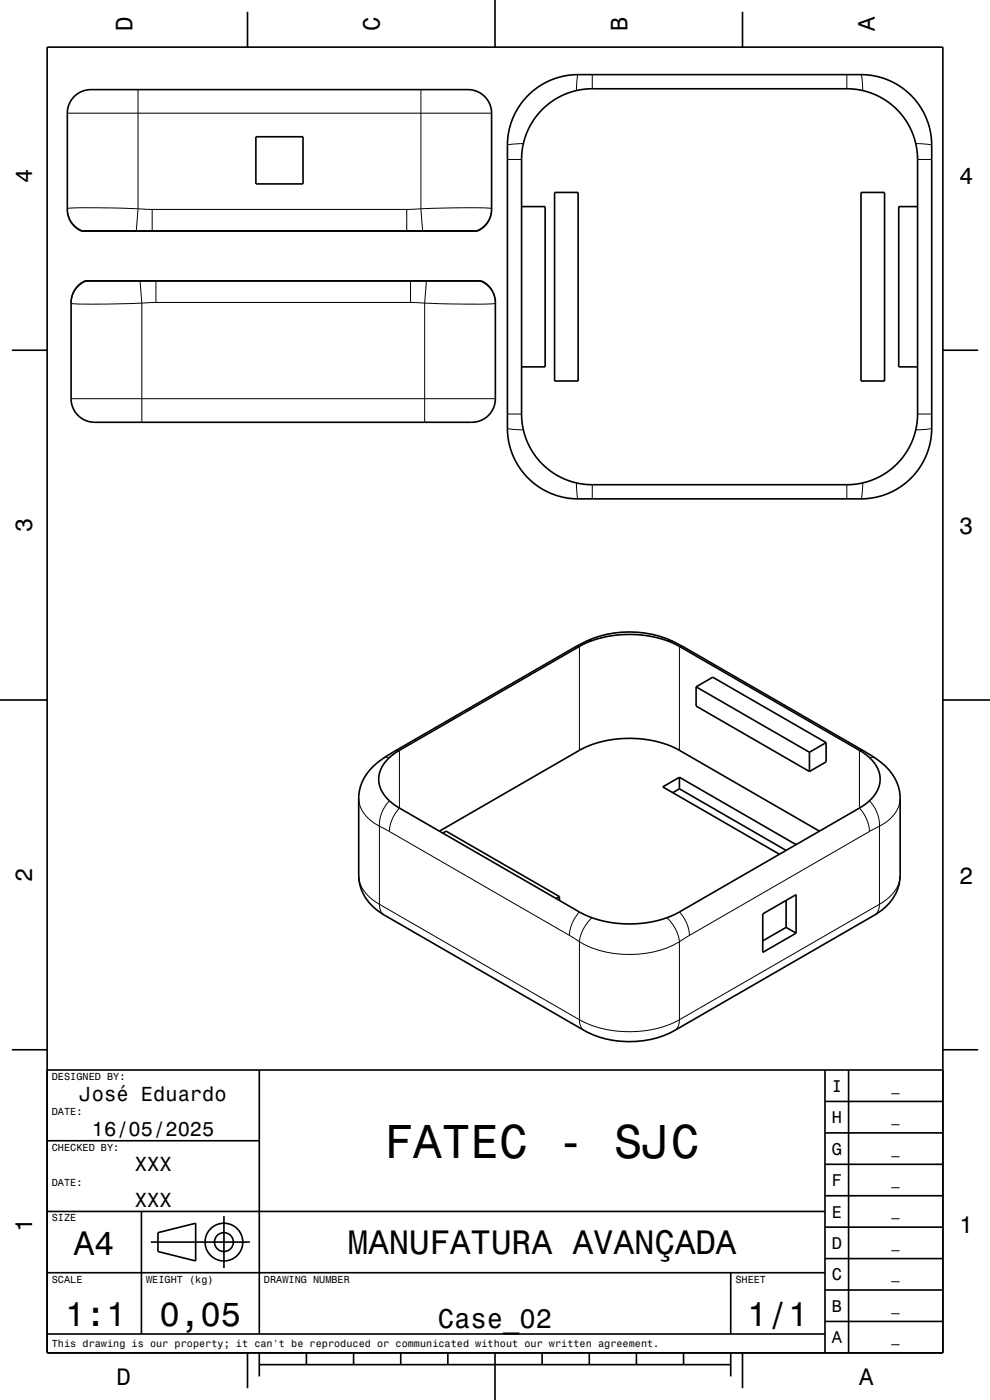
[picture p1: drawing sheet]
<svg xmlns="http://www.w3.org/2000/svg" width="210mm" height="297mm" viewBox="0 0 210 297" stroke-linecap="round" stroke-linejoin="round" font-family="sans-serif">
<g fill="none" stroke="#000" stroke-width=".35">
<path d="M10 10h190v277h-190zM52.5 2.5v7.5M105 0v10M157.5 2.5v7.5M15.7 20.5a5 5 0 0 1 3.6-1.5h80a5 5 0 0 1 5 5v20.4a5 5 0 0 1-3 4.6h-84a5 5 0 0 1-3-4.6v-20.4a5 5 0 0 1 1.4-3.5zM54.3 29h10v10h-10zM112.1 20.2l2.1-1.7 2.4-1.4 2.3-.8 2.7-.4 61.1-.1 3 .3 2.8 .9 2.5 1.3 2.3 1.9 1.7 2.2 1.4 2.4 .8 2.6 .4 2.7v60.8l-.3 3-.8 2.6-1.4 2.6-2.1 2.5-2.1 1.7-2.2 1.2-2.4 .9-2.7 .4h-61l-3-.3-2.9-.9-2.4-1.3-2.3-1.9-1.7-2.1-1.4-2.4-.9-2.6-.3-2.7-.1-60.8 .3-3 .8-2.6 1.5-2.7zM114.9 23.4l2.3-2 2.4-1.3 2.8-.9 3-.4 55.3 .1 2.7 .4 2.6 .9 2.2 1.3 2.1 1.7 1.7 2.2 1.3 2.1 .9 2.6 .4 2.7v55.1l-.3 3-.9 2.8-1.3 2.4-1.9 2.4-2.3 1.9-2.7 1.3-2.6 .8-3 .3h-55l-2.7-.5-2.4-.8-2.2-1.2-2.1-1.7-1.9-2.3-1.4-2.4-.9-2.8-.4-3 .1-55.3 .4-2.7 .8-2.4 1.2-2.2zM110.6 43.8h5v34h-5M117.6 40.8h5v40h-5zM182.6 40.8h5v40h-5zM194.6 43.8h-4v34h4"/>
<path d="M2.5 74.3h7.5M16.6 60.5l1.5-.9h84a5 5 0 0 1 3 4.6v20.4a5 5 0 0 1-5 5h-80a5 5 0 0 1-5-5v-20.4a5 5 0 0 1 1.5-3.7zM200 74.3h7.5M0 148.5h10M147.7 145.7l3.5-2 24 13.8M147.7 145.7v4.1l24 13.9M147.7 145.7l24 13.9M171.7 159.6v4.1M175.2 157.5l-3.5 2.1M175.2 157.5v4.1l-3.5 2.1M200 148.5h10M79.2 162.6l2-1.7 2.4-1.5 38.2-22a22.4 22.4 0 0 1 23.4 0l40.1 23.2a10.6 10.6 0 0 1 5.6 8.7v16.4a9.9 9.9 0 0 1-5.4 8.4l-42.4 24.5a20.6 20.6 0 0 1-19.2 0l-42.4-24.5a9.9 9.9 0 0 1-5.4-8.4v-16.4a9.3 9.3 0 0 1 3.1-6.7z"/>
<path d="M82.4 160.9l2.2-1.6 39.1-22.6 2.4-1 2.8-.7 2.9-.3 3-.1 2 .2 2.6 .5 2.2 .7 1.8 .7 39.2 22.6 1.9 1.5 1.2 1.4 .8 1.7 .2 1.6-.3 1.5-.8 1.6-1.3 1.4-1.5 1.1-38.9 22.5-2.6 1.1-2.7 .8-3.1 .4-3.3 .1-4.3-.6-2.3-.7-2-.8-39.8-23.1-1.3-1-1.1-1.3-.7-1.2-.3-1.3v-1.3l.3-1.4 .7-1.3zM93.2 176.3l30.7-17.6 2-.9 2.3-.6 2.6-.4 2.5-.2 2.5 .1 2.7 .4 2.5 .7 2 .8 30.8 17.7M93.9 176.7l.7-.4 24.1 13.9M144.1 164.9l-3.5 2 24.7 14.3M144.1 164.9l24.8 14.3M144.1 167.3l22.7 13.1M144.1 167.3l-1.4 .9M144.1 164.9v2.4M118.7 190.2v.8M118.7 190.2l-.7 .4M161.8 193.9l7.1-4.1v8.2l-7.1 4zM166.8 196.7l-5 2.9"/>
<path d="M166.8 191v5.7M166.8 196.7l2.1 1.3M2.5 222.7h7.5M10 227h190M55 227v56M175 233.7h25M175 227v60M180 227v60M200 222.7h7.5M10 257h165M10 242h45M30 257v26"/>
<path d="M47.5 258v11M175 253.7h25M175 247h25M175 240.3h25M10 270h165M32 263.5h21M33.5 261.5l8-2v8l-8-2zM155 270v13M175 273.7h25M175 267h25M175 260.3h25M10 283h165"/>
<path d="M52.5 287v7.5M55 289.5h100M55 287v5M65 287v2.5M75 287v2.5M85 287v2.5M95 287v2.5M105 287v10M115 287v2.5M125 287v2.5M135 287v2.5M145 287v2.5"/>
<path d="M155 287v5M157.5 287v7.5M175 280.3h25"/>
<circle cx="47.5" cy="263.5" r="2"/>
<circle cx="47.5" cy="263.5" r="4"/>
</g>
<g fill="none" stroke="#000" stroke-width=".21">
<path d="M29.3 19v25.3M89.3 19v25.3M122.6 15.8l-.2 .9-.1 2.5M125.6 15.8v3M179.6 15.8v3M182.6 15.8l.3 1 .1 2.4M14.3 24h90M107.6 33.8h3M111 30.5l-2.4 .1-1 .2M194.3 30.5l2.5 .1 .8 .2M194.6 33.8h3M18.5 59.6a4.8 4.8 0 0 0-3.4 4.8 14.6 14.6 0 0 0 4.4 .1l10.6-.2"/>
<path d="M29.3 44.3a96.4 96.4 0 0 0-15 0 4.9 4.9 0 0 0 3.4 4.7M29.3 44.3l3 .1M29.3 44.3l-.4 4.7M29.7 59.6l.4 4.7M32.3 44.4h54M32.3 44.4v4.6M33.1 59.6v4.6M86.3 44.4v4.6M87.1 59.6v4.6M89.3 44.3l10.5-.2a14.6 14.6 0 0 1 4.4 .1 4.8 4.8 0 0 1-3.3 4.8M89.3 44.3l-3 .1M89.3 44.3l.4 4.7"/>
<path d="M90.5 59.6l-.4 4.7M101.7 59.6a5 5 0 0 1 3.4 4.7M30.1 64.3v25.3M33.1 64.2l-3 .1M33.1 64.2h54M87.1 64.2l3 .1M90.1 64.3a96.4 96.4 0 0 0 15 0M90.1 64.3v25.3M15.1 84.6h90M107.6 90.8l1.1 .3 2.3 .1M107.6 87.8h3M194.6 87.8h3"/>
<path d="M197.6 90.8l-1 .3-2.3 .1M122.3 102.4l.1 2.4 .2 1M125.6 102.8v3M179.6 102.8v3M183 102.4l-.1 2.4-.3 1M121.8 137.4l1.1-.3v22.1M125.6 135.9l-1.3 .2M141.5 135.9l1.3 .2M145.2 137.4l-1.1-.3v22.1M83.6 159.4l1.1-.2v12.2a7.8 7.8 0 0 0-2.1 5M183.4 159.4l-1.1-.2v12.2a7.8 7.8 0 0 1 2.1 5M76.1 169.3a7 7 0 0 0 4.4 6"/>
<path d="M80.5 175.3l2.1 1.1M80.5 175.3v16.5M82.6 176.4l38.2 22M82.6 160.7h-.7l-.7 .2M82.6 169.9a7.5 7.5 0 0 0-2.1 5.4M184.4 169.9a7.5 7.5 0 0 1 2.1 5.4M184.4 160.7h.8l.6 .2M184.4 176.4l-38.2 22M186.5 175.3l-2.1 1.1M186.5 175.3v16.5M190.9 169.3a7.1 7.1 0 0 1-4.4 6M76.1 185.7l.3 1.7 .9 1.7 1.4 1.5 1.8 1.2"/>
<path d="M80.5 191.8a2.5 2.5 0 0 0 1 2.3M80.5 191.8l42.4 24.5M120.8 198.4l2.1 1.4M122.9 199.8a22 22 0 0 0 21.2 0M122.9 193.5a7.8 7.8 0 0 0-2.1 4.9M122.9 199.8v16.5M125.6 194.7a8.4 8.4 0 0 0-2.7 5.1M141.5 194.7a8.5 8.5 0 0 1 2.6 5.1M144.1 193.5a7.8 7.8 0 0 1 2.1 4.9M144.1 199.8v16.5M146.2 198.4l-2.1 1.4M186.5 191.8a2.51 2.51 0 0 1-1 2.3"/>
<path d="M186.5 191.8l-42.4 24.5M190.9 185.7l-.3 1.8-.9 1.6-1.4 1.5-1.8 1.2M122.9 216.3a2.49 2.49 0 0 0 1 2.3M122.9 216.3l2.1 1 2.6 .9 2.7 .5 2.9 .2 3-.2 3.1-.5 2.7-.8 2.1-1.1M144.1 216.3a2.5 2.5 0 0 1-1 2.3"/>
</g>
<text font-size="10.1" x="81.6" y="245.7">FATEC - SJC</text>
<g font-size="7.2">
<text x="15.7" y="266.3">A4</text>
<text x="73.8" y="266.1">MANUFATURA AVANÇADA</text>
<text x="13.8" y="281.3">1:1</text>
<text x="33.8" y="281.3">0,05</text>
<text x="158.5" y="281.3">1/1</text>
</g>
<text font-size="5.8" x="92.9" y="281.6">Case_02</text>
<g font-size="5">
<text x="28.1" y="6.5" transform="rotate(-90 28.1 6.5)">D</text>
<text x="80.6" y="6.5" transform="rotate(-90 80.6 6.5)">C</text>
<text x="133.1" y="6.5" transform="rotate(-90 133.1 6.5)">B</text>
<text x="185.6" y="6.5" transform="rotate(-90 185.6 6.5)">A</text>
<text x="6.8" y="38.7" transform="rotate(-90 6.8 38.7)">4</text>
<text x="203.5" y="39">4</text>
<text x="6.8" y="112.9" transform="rotate(-90 6.8 112.9)">3</text>
<text x="203.5" y="113.2">3</text>
<text x="6.8" y="187.1" transform="rotate(-90 6.8 187.1)">2</text>
<text x="203.5" y="187.4">2</text>
<text x="6.8" y="261.3" transform="rotate(-90 6.8 261.3)">1</text>
<text x="203.5" y="261.6">1</text>
<text x="24.7" y="293.8">D</text>
<text x="182.2" y="293.8">A</text>
</g>
<g font-size="4.3">
<text x="16.9" y="233.5">José Eduardo</text>
<text x="19.5" y="241">16/05/2025</text>
<text x="28.6" y="248.5">XXX</text>
<text x="28.6" y="256">XXX</text>
</g>
<g font-size="3.6">
<text x="176.4" y="231.6">I</text>
<text x="176.4" y="238.3">H</text>
<text x="176.4" y="245">G</text>
<text x="176.4" y="251.6">F</text>
<text x="176.4" y="258.3">E</text>
<text x="176.4" y="265">D</text>
<text x="176.4" y="271.6">C</text>
<text x="176.4" y="278.3">B</text>
<text x="176.4" y="285">A</text>
</g>
<g font-size="2.9">
<text x="189.1" y="231.4">_</text>
<text x="189.1" y="238">_</text>
<text x="189.1" y="244.7">_</text>
<text x="189.1" y="251.4">_</text>
<text x="189.1" y="258">_</text>
<text x="189.1" y="264.7">_</text>
<text x="189.1" y="271.4">_</text>
<text x="189.1" y="278">_</text>
<text x="189.1" y="284.7">_</text>
</g>
<g font-size="2.2">
<text x="11" y="229.1">DESIGNED BY:</text>
<text x="11" y="236.6">DATE:</text>
<text x="11" y="244.1">CHECKED BY:</text>
<text x="11" y="251.6">DATE:</text>
<text x="11" y="259.1">SIZE</text>
<text x="11" y="272.1">SCALE</text>
<text x="31" y="272.1">WEIGHT (kg)</text>
<text x="56" y="272.1">DRAWING NUMBER</text>
<text x="156" y="272.1">SHEET</text>
<text x="11" y="285.8">This drawing is our property; it can't be reproduced or communicated without our written agreement.</text>
</g>
</svg>
